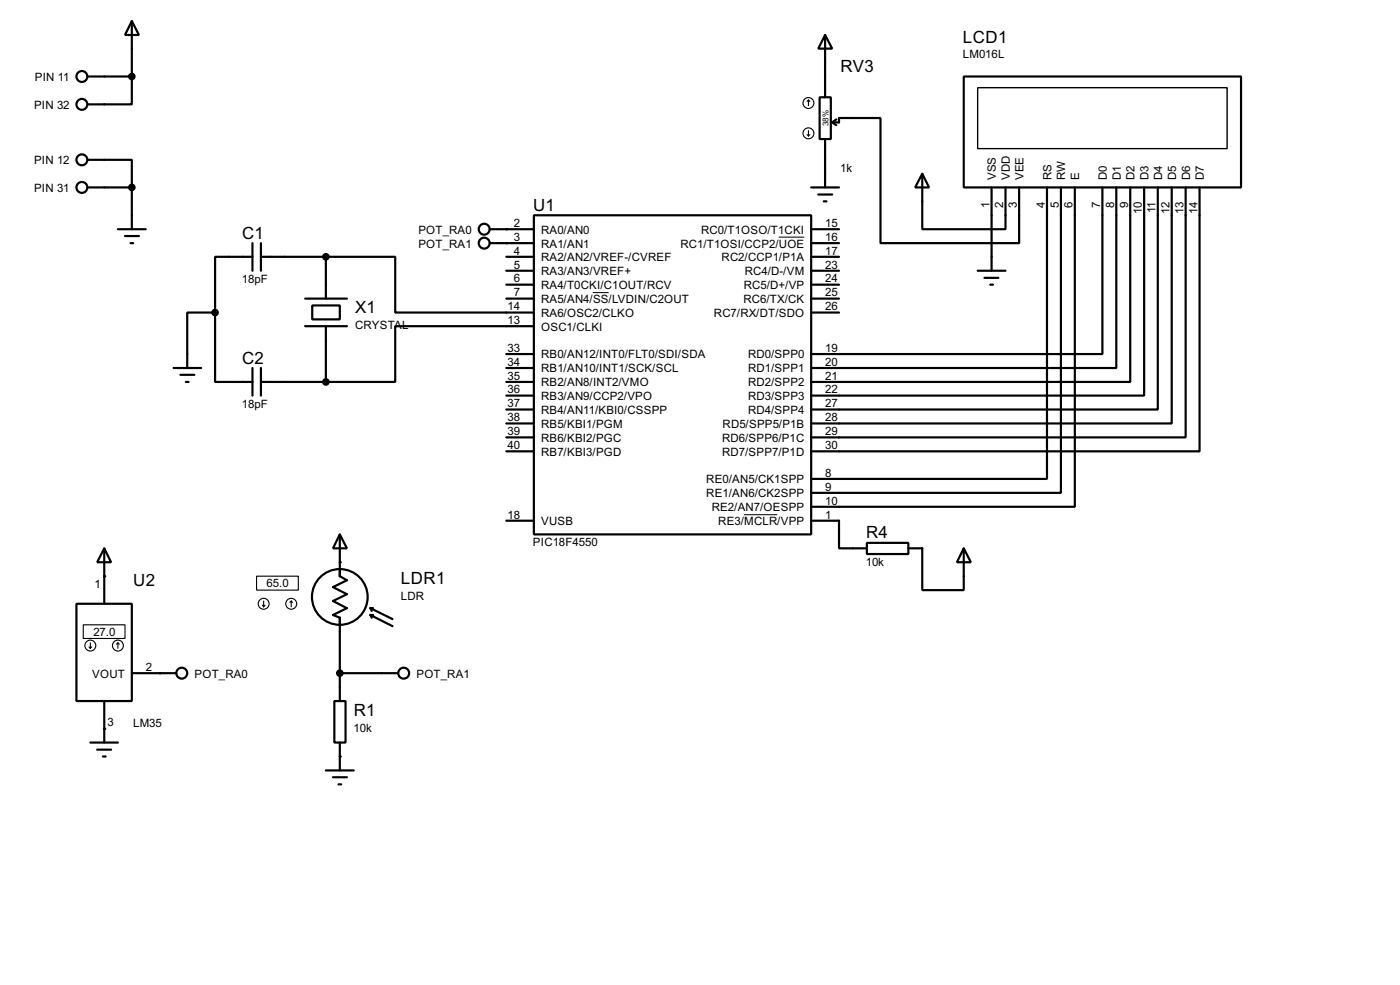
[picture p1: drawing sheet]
<svg xmlns="http://www.w3.org/2000/svg" width="256mm" height="180mm" viewBox="0 0 256 180" stroke-linecap="round" stroke-linejoin="round" font-family="sans-serif">
<g fill="none" stroke="#000" stroke-width=".4">
<path d="M16.1 14h8.1M24.2 3.9l1.3 2.5h-2.6zM24.2 14v5.1h-8.1M24.2 3.9v10.1M150.2 17.8h2v7.7h-2zM151.2 6.4l1.3 2.5h-2.6zM151.2 6.4v11.4M176.6 14h50.8v20.3h-50.8zM16.1 29.3h8.1v5M16.1 34.3h8.1M24.2 34.3v7.7M97.8 39.4h50.8v58.4h-50.8z"/>
<path d="M148.6 34.3h5.1M149.9 35.6h2.6M150.9 36.9h.5M151.2 25.5v8.8M152.5 22.4h1.2v-.8h7.6v22.9h25.4v-10.2M152.5 22.4l.7 .5M153.2 21.9l-.7 .5M169 31.8l1.2 2.5h-2.5zM169 31.8v10.2h15.2v-7.7M181.7 34.3v15.3M191.8 34.3v53.4h-43.2M194.4 34.3v55.9h-45.8"/>
<path d="M196.9 34.3v58.5h-48.3M202 34.3v30.5h-53.4M204.5 34.3v33.1h-55.9M207.1 34.3v35.6h-58.5M209.6 34.3v38.1h-61M212.1 34.3v40.7h-63.5M214.7 34.3v43.2h-66.1M217.2 34.3v45.8h-68.6M219.8 34.3v48.3h-71.2M21.6 42h5.1M22.9 43.2h2.6M23.9 44.5h.5"/>
<path d="M39.4 57.2v12.7h6.9M39.4 57.2h-5.1v10.2M46.3 47h-6.9v10.2M46.3 44.5v5.1M47.8 47h11.9M47.8 44.5v5.1M55.9 59.7h7.7M55.9 54.7h7.7M57.2 55.9h5.1v2.6h-5.1zM59.7 47h12.7v10.2h25.4M59.7 47v7.7M59.7 59.7v10.2"/>
<path d="M89.7 42h8.1M89.7 44.5h8.1M92.8 47h5M92.8 54.7h5M92.8 49.6h5M92.8 52.1h5M97.8 59.7h-25.4v10.2h-12.7M148.6 47h5.1M148.6 54.7h5.1M148.6 42h5.1M148.6 44.5h5.1M148.6 49.6h5.1"/>
<path d="M148.6 52.1h5.1M148.6 57.2h5.1M179.1 49.6h5.1M180.4 50.9h2.5M181.4 52.1h.5M31.8 67.4h5.1M33.1 68.6h2.5M34.1 69.9h.5M46.3 67.4v5M47.8 69.9h11.9M47.8 67.4v5M92.8 69.9h5"/>
<path d="M92.8 67.4h5M92.8 64.8h5M92.8 72.4h5M92.8 75h5M92.8 77.5h5M62.3 97.8l1.3 2.6h-2.6zM62.3 97.8v7.7l1.3 .7-2.6 1.3 2.6 1.3-2.6 1.2 2.6 1.3-2.6 1.3 1.3 .5v15.2M92.8 80.1h5M92.8 82.6h5M92.8 95.3h5M148.6 95.3h5.1v5.1h5.1M158.8 99.4h7.6v2h-7.6z"/>
<path d="M14 110.5h10.2v17.8h-10.2zM19.1 100.4l1.3 2.5h-2.6zM19.1 100.4v10.1M67.9 112.6l4 2M67.9 112.6l.2 .5M67.9 112.6h.5M67.9 111.3l4 2M67.9 111.3l.2 .5M67.9 111.3h.5M166.4 100.4h2.6v7.6h7.6v-7.6M176.6 100.4l1.3 2.5h-2.6zM16.6 135.9h5"/>
<path d="M17.8 137.2h2.6M18.9 138.5h.5M19.1 128.3v7.6M24.2 123.2h8.1M61.3 128.3h2v7.6h-2zM62.3 135.9v5.1M62.3 123.2h10.7M59.7 141h5.1M61 142.3h2.6M62 143.6h.5"/>
<circle cx="15" cy="19.1" r="1"/>
<circle cx="15" cy="14" r="1"/>
<circle cx="15" cy="29.3" r="1"/>
<circle cx="15" cy="34.3" r="1"/>
<circle cx="88.7" cy="42" r="1"/>
<circle cx="88.7" cy="44.5" r="1"/>
<circle cx="62.2" cy="109.3" r="5.1"/>
<circle cx="33.3" cy="123.2" r="1"/>
<circle cx="73.9" cy="123.2" r="1"/>
</g>
<g fill="#000">
<circle cx="92.8" cy="44.5" r=".2"/>
<circle cx="92.8" cy="42" r=".2"/>
<circle cx="19.1" cy="105.5" r=".2"/>
<circle cx="62.3" cy="102.9" r=".2"/>
<circle cx="19.1" cy="133.4" r=".2"/>
<circle cx="29.3" cy="123.2" r=".2"/>
<circle cx="62.3" cy="138.5" r=".2"/>
</g>
<g fill="#000" stroke="#000" stroke-width=".4">
<circle cx="24.1" cy="14" r=".5"/>
<circle cx="24.1" cy="34.3" r=".5"/>
<circle cx="39.4" cy="57.2" r=".5"/>
<circle cx="59.7" cy="47" r=".5"/>
<circle cx="59.7" cy="69.9" r=".5"/>
<circle cx="62.2" cy="123.2" r=".5"/>
</g>
<path d="M179.1 16.1h45.7v11.1h-45.7z" fill="none" stroke="#000" stroke-width=".25"/>
<path d="M108.6 53.6h2.9M142.7 43.4h4.7M136.3 94.2h6.1" fill="none" stroke="#000" stroke-width=".18"/>
<g fill="none" stroke="#000" stroke-width=".2">
<path d="M148.1 18.3l-.2 .3M148.1 18.3l.3 .3M148.1 18.3v1.1M147.9 24.7l.2 .2M148.1 23.9v1M148.4 24.7l-.3 .2M15.3 114.4h7.6v2.5h-7.6zM16.3 118.4l.3 .3M16.6 117.7v1M16.8 118.4l-.2 .3M21.6 117.7l-.2 .2M21.6 117.7l.3 .2"/>
<path d="M21.6 117.7v1M47 105.5h7.7v2.5h-7.7zM48.1 110.8l.2 .3M48.3 110v1.1M48.6 110.8l-.3 .3M53.4 110l-.3 .3M53.4 110l.2 .3M53.4 110v1.1"/>
<circle cx="148.1" cy="18.9" r="1"/>
<circle cx="148.1" cy="24.4" r="1"/>
<circle cx="16.5" cy="118.2" r="1"/>
<circle cx="21.6" cy="118.2" r="1"/>
<circle cx="48.3" cy="110.5" r="1"/>
<circle cx="53.3" cy="110.5" r="1"/>
</g>
<g font-size="3.5">
<text x="176.4" y="7.8">LCD1</text>
<text x="154" y="13.2">RV3</text>
<text x="97.7" y="38.6">U1</text>
<text x="44.4" y="43.7">C1</text>
<text x="65.1" y="57.4">X1</text>
<text x="44.4" y="66.6">C2</text>
<text x="158.7" y="98.6">R4</text>
<text x="24.4" y="107.2">U2</text>
<text x="73.5" y="106.9">LDR1</text>
<text x="64.8" y="131">R1</text>
</g>
<g font-size="2.4">
<text x="176.4" y="10.7">LM016L</text>
<text x="6.4" y="14.8">PIN 11</text>
<text x="6.2" y="19.9">PIN 32</text>
<text x="6.2" y="30">PIN 12</text>
<text x="6.2" y="35.1">PIN 31</text>
<text x="153.9" y="31.4">1k</text>
<text x="182.5" y="33" transform="rotate(-90 182.5 33)">VSS</text>
<text x="185" y="33" transform="rotate(-90 185 33)">VDD</text>
<text x="187.5" y="33" transform="rotate(-90 187.5 33)">VEE</text>
<text x="192.6" y="33" transform="rotate(-90 192.6 33)">RS</text>
<text x="195.2" y="33" transform="rotate(-90 195.2 33)">RW</text>
<text x="197.7" y="33" transform="rotate(-90 197.7 33)">E</text>
<text x="202.8" y="33" transform="rotate(-90 202.8 33)">D0</text>
<text x="205.3" y="33" transform="rotate(-90 205.3 33)">D1</text>
<text x="207.9" y="33" transform="rotate(-90 207.9 33)">D2</text>
<text x="210.4" y="33" transform="rotate(-90 210.4 33)">D3</text>
<text x="212.9" y="33" transform="rotate(-90 212.9 33)">D4</text>
<text x="215.5" y="33" transform="rotate(-90 215.5 33)">D5</text>
<text x="218" y="33" transform="rotate(-90 218 33)">D6</text>
<text x="220.6" y="33" transform="rotate(-90 220.6 33)">D7</text>
<text x="94.2" y="41.6">2</text>
<text x="151.2" y="41.6">15</text>
<text x="181.3" y="38" transform="rotate(-90 181.3 38)">1</text>
<text x="183.8" y="38" transform="rotate(-90 183.8 38)">2</text>
<text x="186.3" y="38" transform="rotate(-90 186.3 38)">3</text>
<text x="191.4" y="38" transform="rotate(-90 191.4 38)">4</text>
<text x="194" y="38" transform="rotate(-90 194 38)">5</text>
<text x="196.5" y="38" transform="rotate(-90 196.5 38)">6</text>
<text x="201.6" y="38" transform="rotate(-90 201.6 38)">7</text>
<text x="204.1" y="38" transform="rotate(-90 204.1 38)">8</text>
<text x="206.7" y="38" transform="rotate(-90 206.7 38)">9</text>
<text x="209.2" y="39.2" transform="rotate(-90 209.2 39.2)">10</text>
<text x="211.7" y="39" transform="rotate(-90 211.7 39)">11</text>
<text x="214.3" y="39.2" transform="rotate(-90 214.3 39.2)">12</text>
<text x="216.8" y="39.2" transform="rotate(-90 216.8 39.2)">13</text>
<text x="219.4" y="39.2" transform="rotate(-90 219.4 39.2)">14</text>
<text x="76.6" y="42.7">POT_RA0</text>
<text x="76.6" y="45.3">POT_RA1</text>
<text x="94.2" y="44.1">3</text>
<text x="94.2" y="46.6">4</text>
<text x="99.1" y="42.7">RA0/AN0</text>
<text x="99.1" y="45.3">RA1/AN1</text>
<text x="99.1" y="47.8">RA2/AN2/VREF-/CVREF</text>
<text x="124.6" y="45.3">RC1/T1OSI/CCP2/UOE</text>
<text x="128.4" y="42.7">RC0/T1OSO/T1CKI</text>
<text x="132.2" y="47.8">RC2/CCP1/P1A</text>
<text x="151.2" y="44.1">16</text>
<text x="151.2" y="46.6">17</text>
<text x="44.3" y="51.8">18pF</text>
<text x="94.2" y="49.2">5</text>
<text x="94.2" y="51.7">6</text>
<text x="99.1" y="50.4">RA3/AN3/VREF+</text>
<text x="99.1" y="52.9">RA4/T0CKI/C1OUT/RCV</text>
<text x="136.2" y="52.9">RC5/D+/VP</text>
<text x="136.4" y="50.4">RC4/D-/VM</text>
<text x="151.2" y="49.2">23</text>
<text x="151.2" y="51.7">24</text>
<text x="93" y="56.8">14</text>
<text x="93" y="59.3">13</text>
<text x="94.2" y="54.3">7</text>
<text x="99.1" y="55.4">RA5/AN4/SS/LVDIN/C2OUT</text>
<text x="99.1" y="58">RA6/OSC2/CLKO</text>
<text x="130.8" y="58">RC7/RX/DT/SDO</text>
<text x="136.2" y="55.4">RC6/TX/CK</text>
<text x="151.2" y="54.3">25</text>
<text x="151.2" y="56.8">26</text>
<text x="65" y="60.3">CRYSTAL</text>
<text x="93" y="64.4">33</text>
<text x="99.1" y="60.5">OSC1/CLKI</text>
<text x="99.1" y="65.6">RB0/AN12/INT0/FLT0/SDI/SDA</text>
<text x="137" y="65.6">RD0/SPP0</text>
<text x="151.2" y="64.4">19</text>
<text x="93" y="67">34</text>
<text x="93" y="69.5">35</text>
<text x="93" y="72">36</text>
<text x="99.1" y="68.1">RB1/AN10/INT1/SCK/SCL</text>
<text x="99.1" y="70.7">RB2/AN8/INT2/VMO</text>
<text x="137" y="68.1">RD1/SPP1</text>
<text x="137" y="70.7">RD2/SPP2</text>
<text x="151.2" y="67">20</text>
<text x="151.2" y="69.5">21</text>
<text x="151.2" y="72">22</text>
<text x="44.3" y="74.6">18pF</text>
<text x="93" y="74.6">37</text>
<text x="93" y="77.1">38</text>
<text x="99.1" y="73.2">RB3/AN9/CCP2/VPO</text>
<text x="99.1" y="75.8">RB4/AN11/KBI0/CSSPP</text>
<text x="137" y="73.2">RD3/SPP3</text>
<text x="137" y="75.8">RD4/SPP4</text>
<text x="151.2" y="74.6">27</text>
<text x="151.2" y="77.1">28</text>
<text x="93" y="79.7">39</text>
<text x="93" y="82.2">40</text>
<text x="99.1" y="78.3">RB5/KBI1/PGM</text>
<text x="99.1" y="80.8">RB6/KBI2/PGC</text>
<text x="99.1" y="83.4">RB7/KBI3/PGD</text>
<text x="132.3" y="80.8">RD6/SPP6/P1C</text>
<text x="132.3" y="83.4">RD7/SPP7/P1D</text>
<text x="132.4" y="78.3">RD5/SPP5/P1B</text>
<text x="151.2" y="79.7">29</text>
<text x="151.2" y="82.2">30</text>
<text x="129.4" y="88.5">RE0/AN5/CK1SPP</text>
<text x="151.2" y="87.3">8</text>
<text x="151.2" y="89.8">9</text>
<text x="93" y="94.9">18</text>
<text x="129.4" y="91">RE1/AN6/CK2SPP</text>
<text x="130.4" y="93.6">RE2/AN7/OESPP</text>
<text x="151.2" y="92.4">10</text>
<text x="151.2" y="94.9">1</text>
<text x="97.6" y="100">PIC18F4550</text>
<text x="99.1" y="96.1">VUSB</text>
<text x="131.6" y="96.1">RE3/MCLR/VPP</text>
<text x="17.3" y="107.6">1</text>
<text x="48.9" y="107.5">65.0</text>
<text x="158.6" y="103.6">10k</text>
<text x="73.4" y="109.8">LDR</text>
<text x="17.1" y="116.4">27.0</text>
<text x="16.9" y="124">VOUT</text>
<text x="26.7" y="122.8">2</text>
<text x="35.6" y="124">POT_RA0</text>
<text x="76.3" y="124">POT_RA1</text>
<text x="19.7" y="132.9">3</text>
<text x="24.4" y="133.1">LM35</text>
<text x="64.8" y="133.9">10k</text>
</g>
<text font-size="1.7" x="151.8" y="23.1" transform="rotate(-90 151.8 23.1)">38%</text>
</svg>
